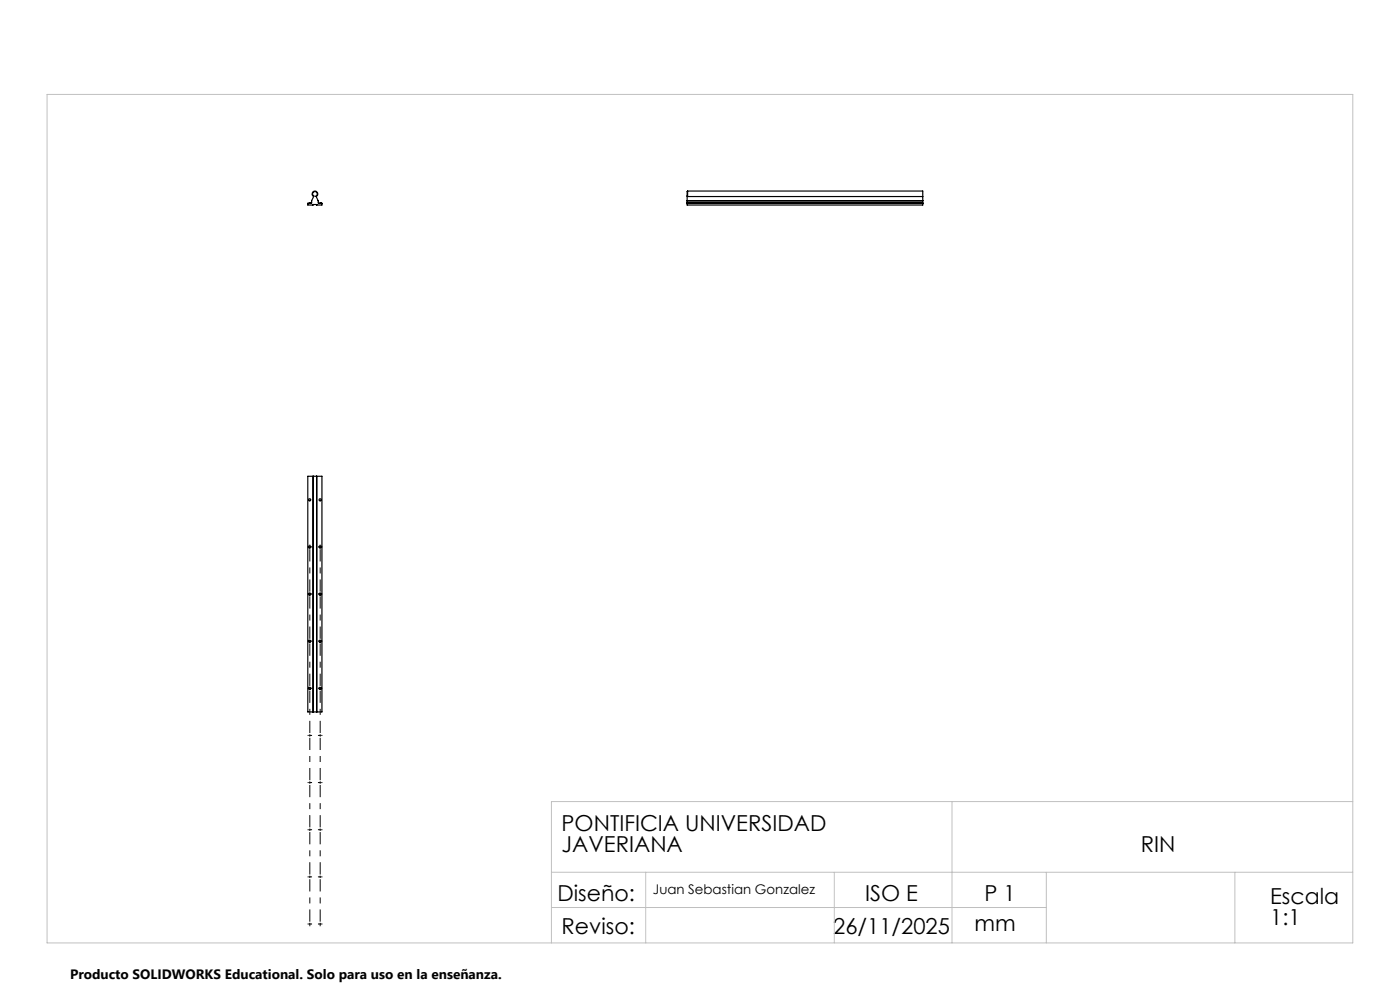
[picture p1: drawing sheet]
<svg xmlns="http://www.w3.org/2000/svg" width="297mm" height="210mm" viewBox="0 0 297 210" stroke-linecap="round" stroke-linejoin="round" font-family="sans-serif">
<g fill="none" stroke="#000" stroke-width=".25">
<path d="M65.7 43.1h.1M66.1 42.6h.1M66.5 40.7a.51 .51 0 0 1 .7 .2 .51 .51 0 0 1-.2 .7l.5 1v.5h.8v.4h-3v-.4h.8v-.5l.5-1a.52 .52 0 0 1-.1-.9zM66.5 41.7a.61 .61 0 0 1-.2-.9 .61 .61 0 0 1 1 0 .61 .61 0 0 1-.2 .9M67.9 43.1h.1M145.8 43.1h.1M145.8 43v.1M145.8 42.6h.1M145.8 43.1v.4h50v-.4M145.8 43.1h50M145.8 41.6v1.4M145.8 43h50"/>
<path d="M145.8 42.6h50M145.8 41.6l.1 .1M145.9 40.5v1.2M145.9 40.5h49.9v1.2M145.9 40.5l-.1 1.1M145.9 41.7h49.9M195.8 43.1h.1M195.8 43v.1M195.8 42.6h.1M195.8 41.7v1.3M66.4 101h.1M66.4 101v50"/>
<path d="M66.4 101h-1.1v50h1.1M66.5 101h1.8v50h-1.8M66.5 101v50M67.2 101v50zM66.4 151h.1"/>
<circle cx="65.7" cy="106" r=".22"/>
<circle cx="65.7" cy="116" r=".22"/>
<circle cx="67.9" cy="106" r=".23"/>
<circle cx="67.9" cy="116" r=".23"/>
<circle cx="65.7" cy="136" r=".22"/>
<circle cx="65.7" cy="126" r=".22"/>
<circle cx="67.9" cy="136" r=".23"/>
<circle cx="67.9" cy="126" r=".23"/>
<circle cx="65.7" cy="146" r=".22"/>
<circle cx="67.9" cy="146" r=".23"/>
</g>
<g fill="none" stroke="#000" stroke-width=".21" stroke-dasharray="15.2 1.3 1.3 1.3" stroke-linecap="butt">
<path d="M65.5 116h-.2M65.7 116v-.2M65.7 116h-.2M65.7 116v.3M65.7 116h.3M65.7 115.8v-.3M66 116h.2M67.7 116h-.2M67.9 116v-.2M67.9 116h-.2M67.9 116v.3M67.9 116h.3"/>
<path d="M67.9 115.8v-.3M68.2 116h.2M65.5 126h-.2M65.5 136h-.2M65.7 136v-.2M65.7 136h-.2M65.7 136v.3M65.7 136h.3M66 126h.2M66 136h.2M67.7 126h-.2M67.7 136h-.2"/>
<path d="M67.9 136v-.2M67.9 136h-.2M67.9 136v.3M67.9 136h.3M68.2 126h.2M68.2 136h.2M65.5 146h-.2M65.5 156h-.2M65.7 146v-.2M65.7 146h-.2M65.7 146v.3M65.7 146h.3"/>
<path d="M65.7 156v-.2M65.7 156h-.2M65.7 156v.3M65.7 156h.3M66 146h.2M66 156h.2M67.7 146h-.2M67.7 156h-.2M67.9 146v-.2M67.9 146h-.2M67.9 146v.3M67.9 146h.3"/>
<path d="M67.9 156v-.2M67.9 156h-.2M67.9 156v.3M67.9 156h.3M68.2 146h.2M68.2 156h.2M65.5 166h-.2M65.5 176h-.2M65.7 166v-.2M65.7 166h-.2M65.7 166v.3M65.7 166h.3"/>
<path d="M65.7 176v-.2M65.7 176h-.2M65.7 176v.3M65.7 176h.3M66 166h.2M66 176h.2M67.7 166h-.2M67.7 176h-.2M67.9 166v-.2M67.9 166h-.2M67.9 166v.3M67.9 166h.3"/>
<path d="M67.9 176v-.2M67.9 176h-.2M67.9 176v.3M67.9 176h.3M68.2 166h.2M68.2 176h.2M65.5 186h-.2M65.5 196h-.2M65.7 186v-.2M65.7 186h-.2M65.7 186v.3M65.7 186h.3"/>
<path d="M65.7 196v-.2M65.7 196h-.2M65.7 196v.3M65.7 196h.3M65.7 196.3v.2M66 186h.2M66 196h.2M67.7 186h-.2M67.7 196h-.2M67.9 186v-.2M67.9 186h-.2M67.9 186v.3"/>
<path d="M67.9 186h.3M67.9 196v-.2M67.9 196h-.2M67.9 196v.3M67.9 196h.3M67.9 196.3v.2M68.2 186h.2M68.2 196h.2"/>
</g>
<g fill="none" stroke="#000" stroke-width=".21" stroke-dasharray="15.2 1.3 1.3 1.3" stroke-dashoffset="12.6" stroke-linecap="butt">
<path d="M65.7 135.5v-9M65.7 125.5v-9M67.9 135.5v-9M67.9 125.5v-9M65.7 155.5v-9M65.7 145.5v-9M67.9 155.5v-9M67.9 145.5v-9M65.7 175.5v-9M65.7 165.5v-9M67.9 175.5v-9M67.9 165.5v-9"/>
<path d="M65.7 195.5v-9M65.7 185.5v-9M67.9 195.5v-9M67.9 185.5v-9"/>
</g>
<path d="M65.4 126h.6M65.7 125.8v.5M67.7 126h.5M67.9 125.8v.5" fill="none" stroke="#000" stroke-width=".21"/>
<path d="M10 20h277v180h-277zM202 170v30M287 170h-170v30M117 185h170M117 192.5h105M137 185v15M177 185v15M222 185v15M262 185v15" fill="none" stroke="#c0c0c0" stroke-width=".21"/>
<g font-size="4.7">
<text x="119.1" y="176.3">PONTIFICIA UNIVERSIDAD</text>
<text x="119.1" y="180.8">JAVERIANA</text>
<text x="242" y="180.8">RIN</text>
<text x="118.3" y="191.1">Diseño:</text>
<text x="183.5" y="191.1">ISO E</text>
<text x="208.9" y="191.1">P 1</text>
<text x="269.5" y="191.8">Escala</text>
<text x="206.8" y="197.4">mm</text>
<text x="269.5" y="196.3">1:1</text>
<text x="119.1" y="198.2">Reviso:</text>
<text x="176.8" y="198.2">26/11/2025</text>
</g>
<text font-size="2.9" x="14.9" y="207.6">Producto SOLIDWORKS Educational. Solo para uso en la enseñanza.</text>
<text font-size="2.8" x="138.5" y="189.7">Juan Sebastian Gonzalez</text>
</svg>
